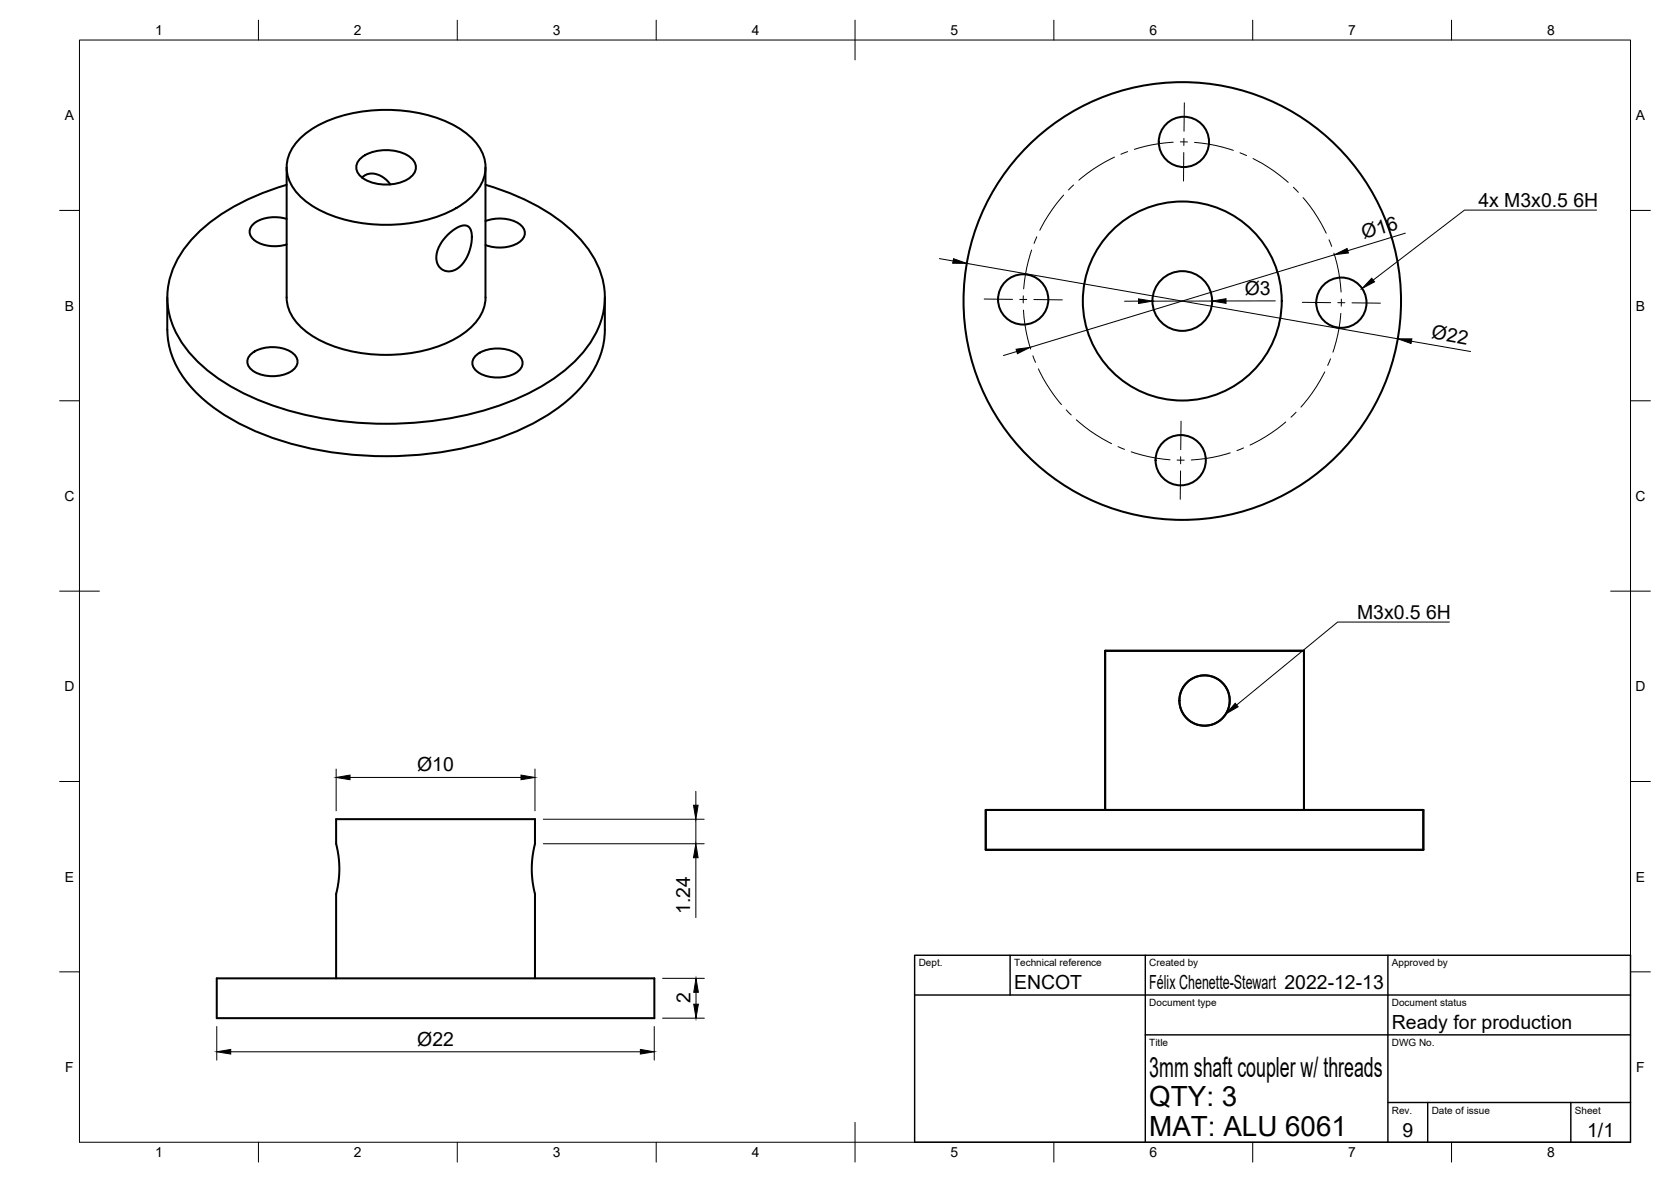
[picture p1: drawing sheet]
<svg xmlns="http://www.w3.org/2000/svg" width="420mm" height="297mm" viewBox="0 0 420 297" stroke-linecap="round" stroke-linejoin="round" font-family="sans-serif">
<!-- layer: Visible -->
<g fill="none" stroke="#000" stroke-width=".51">
<path d="M75.1 35.1a28.4 28.4 0 0 1 17-7.2 38.2 38.2 0 0 1 22.7 3.9 12.8 12.8 0 0 1 7.3 9.6 11.2 11.2 0 0 1-5.7 9.8 36.5 36.5 0 0 1-24.3 5 28.4 28.4 0 0 1-17-7.2 9.4 9.4 0 0 1 0-13.9zM72.1 55a9.2 9.2 0 0 0-8.5 1.4 2.5 2.5 0 0 0 .6 4.1 9.6 9.6 0 0 0 7.9 .9M72.1 42.1v32.6a11.7 11.7 0 0 0 5.9 9.3 37 37 0 0 0 25.7 4.7 26.1 26.1 0 0 0 16-7.8 9.9 9.9 0 0 0 2.4-6.2v-32.6M72.1 46.4a52.8 52.8 0 0 0-22.8 12.6 21.5 21.5 0 0 0-6.8 19.4 27.6 27.6 0 0 0 12 16.4 70 70 0 0 0 33.2 11.2 85.2 85.2 0 0 0 45.7-7.4 36.5 36.5 0 0 0 16.3-14.7 19.6 19.6 0 0 0-2-21.6 44.3 44.3 0 0 0-20-13.9l-5.6-2M90.4 40.1a10.6 10.6 0 0 1 10.2-1.9 4.9 4.9 0 0 1 4 3.9 4.2 4.2 0 0 1-3.1 3.4 11.5 11.5 0 0 1-10.5-.9 2.92 2.92 0 0 1-.6-4.5zM91 44.6l1.4-.8 .8-.2 1.1 .1 2.1 .9 1.1 .9 .6 .9M112.4 59.2l2-1.7 1-.5 1.2-.4 .9 .2 .5 .4 .4 .7 .2 1.2-.2 2.8-1.2 3.2-1.1 1.5-.9 .8-1.3 .6-1 .2-1-.1-1.2-.7-.7-1-.3-1.4 .2-1.7 .5-1.4 .8-1.3zM122.1 55.6a9.4 9.4 0 0 1 8.9 1 2.56 2.56 0 0 1-.6 4.4 9.8 9.8 0 0 1-8.3 .6M42.1 74.7v8.2a22.6 22.6 0 0 0 7.5 16 56.3 56.3 0 0 0 26.1 13.2 90.8 90.8 0 0 0 52.1-2.9 45.2 45.2 0 0 0 20-14 20.8 20.8 0 0 0 4.3-12.3v-8.2M63.3 88.8a9.4 9.4 0 0 1 10.4 0 2.63 2.63 0 0 1 1.1 2.6 2.63 2.63 0 0 1-1.8 2.1 9.6 9.6 0 0 1-9.7-.5 2.49 2.49 0 0 1 0-4.2zM119.9 89.1a9.4 9.4 0 0 1 10.4 0 2.63 2.63 0 0 1 1.1 2.6 2.63 2.63 0 0 1-1.8 2.1 9.6 9.6 0 0 1-9.7-.5 2.49 2.49 0 0 1 0-4.2zM247.9 203.5h110v10.1h-110z"/>
<path d="M277.9 203.5v-40h50v40M54.5 245.9h110v10h-110zM84.5 245.9v-21.3l.6-3.1 .2-2.5-.2-3.8-.6-3.1v-6.2h50v6.2l-.6 3.1-.2 2.5 .2 3.8 .6 3.1v21.3"/>
<circle cx="297.7" cy="35.7" r="6.3"/>
<circle cx="257.3" cy="75.2" r="6.3"/>
<circle cx="297.3" cy="75.6" r="55"/>
<circle cx="297.3" cy="75.6" r="25"/>
<circle cx="297.3" cy="75.6" r="7.5"/>
<circle cx="337.3" cy="76.1" r="6.3"/>
<circle cx="296.9" cy="115.7" r="6.3"/>
<circle cx="302.9" cy="176" r="6.3"/>
</g>
<!-- layer: BORDER -->
<g fill="none" stroke="#000" stroke-width=".25">
<path d="M20 10.1h390v276.9h-390zM65 5.1v5M115 5.1v5M165 5.1v5M215 5.1v10M265 5.1v5M315 5.1v5M365 5.1v5M15 52.9h5M410 52.9h5M15 100.7h5M410 100.7h5"/>
<path d="M15 148.6h10M405 148.6h10M15 196.4h5M410 196.4h5M15 244.2h5M410 244.2h5M65 287v5M115 287v5M165 287v5M215 282.1v9.9M265 287v5M315 287v5"/>
<path d="M365 287v5"/>
</g>
<!-- layer: TITLEBLOCK -->
<path d="M230 240.1h180v46.9h-180zM230 250h180M254 240.1v9.9M288 240.1v46.9M349 240.1v46.9M288 260.1h122M349 277.1h61M359 277.1v9.9M395 277.1v9.9" fill="none" stroke="#000" stroke-width=".36"/>
<!-- layer: FD_Dimensions -->
<g fill="none" stroke="#000" stroke-width=".25">
<path d="M353.4 58.6l-14.5 4.4M236.2 65l3.4 .6M243.1 66.2l108.4 18.9M286.3 75.7h-3.5M304.8 75.7h-15M320.7 75.6h-12.4M335.5 64l-76.5 23.3M255.7 88.3l-3.4 1.1M354.9 85.8l14.9 2.5M84.5 193.3v10.5M88 195.4h43M134.5 193.3v10.5"/>
<path d="M175 198.9v3.5M136.6 205.9h40.5M136.6 212h40.5M175 205.9v6.1M175 215.5v15.1M54.5 258v8.4M164.5 258v8.4M166.6 255.9h10.5M166.6 245.9h10.5M175 249.4v3M58 264.3h103"/>
</g>
<g fill="#000" stroke="#000" stroke-width=".25">
<path d="M239.8 65l3.3 1.2h-3.6zM286.3 75.1l3.5 .6-3.5 .6zM304.8 75.7l3.5-.6v1.1zM335.5 64l3.2-1.6 .3 1.2zM255.5 87.8l3.5-.5-3.2 1.6zM351.5 85.1l3.5 .1-.2 1.1zM84.5 195.4l3.5-.6v1.1zM131 194.8l3.5 .6-3.5 .5zM174.4 202.4h1.1l-.5 3.5zM175 212l.5 3.5h-1.1zM174.4 252.4h1.2l-.6 3.5zM175 245.9l.6 3.5h-1.2z"/>
<path d="M54.5 264.3l3.5-.6v1.2zM161 263.7l3.5 .6-3.5 .6z"/>
</g>
<!-- layer: Hole Notes -->
<path d="M344.9 69.9l.7 .9-3.1 1.7zM310.6 176.7l.7 .9-3 1.8z" fill="#000" stroke="#000" stroke-width=".25"/>
<path d="M401.4 52.8h-33.2l-22.9 17.6M364.4 156.3h-28.1l-25.4 20.9" fill="none" stroke="#000" stroke-width=".25"/>
<!-- layer: Smart Centers -->
<g fill="none" stroke="#000" stroke-width=".25">
<path d="M280.2 39.5l-5.4 3.1-3.5 2.7M283.5 38.1l-1.6 .7M295 35.7l-5.3 .7-4.5 1.1M296.8 35.7h1.8M297.6 38.3v7.2M297.7 34.8v1.8M297.8 25.9l-.1 7.1M300.4 35.8l5.3 .8 4.4 1.2M311.8 38.4l1.6 .7M315.1 39.8l2.3 1.3 3 1.9 3.5 2.8M260.7 59.5l-.7 1.7M267.4 49l-2.8 3.6-1.9 3-1.2 2.3"/>
<path d="M269.9 46.5l-1.2 1.2M325.2 47.1l1.3 1.2M327.6 49.7l2.8 3.5 3.1 5.4M247.5 75.1l7.1 .1M256.4 75.3h1.8M257.3 74.3v1.8M257.3 77.9l.7 5.4 1.1 4.4M259.4 62.8l-1.2 4.5-.8 5.3M259.9 75.3l7.2 .1M327.4 76l7.2 .1M334.2 60.3l.6 1.6M335.4 63.6l1.1 4.5 .7 5.3"/>
<path d="M336.4 76.1h1.8M337.1 78.7l-.7 5.4-1.2 4.4M337.3 75.2l-.1 1.7M340 76.1l7.1 .1M259.7 89.4l.7 1.7M261.1 92.7l2.1 3.9 2 3 1.7 2.1M333.1 93.5l-3.2 5.3-2.8 3.5M334.5 90.2l-.7 1.6M268.1 103l1.2 1.3M270.6 105.5l3.6 2.8 5.3 3.2M281.1 112.2l1.6 .7M284.4 113.5l4.5 1.3 5.3 .8"/>
<path d="M296 115.6h1.8M296.8 118.3v7.2M296.9 114.8v1.8M297 105.8l-.1 7.2M309.3 113.8l-4.4 1.1-5.4 .7M312.7 112.6l-1.7 .6M323.3 106.1l-2.1 1.6-3 2.1-3.9 2.1M325.9 103.6l-1.3 1.2"/>
</g>
<g font-size="7">
<text x="289" y="270.6">3mm shaft coupler w/ threads</text>
<text x="289" y="278.1">QTY: 3</text>
<text x="289" y="285.5">MAT: ALU 6061</text>
</g>
<g font-size="4.9">
<text x="371.7" y="52.1">4x M3x0.5</text>
<text x="395.6" y="52.1">6H</text>
<text x="342.9" y="60.2" transform="rotate(-17 342.9 60.2)">Ø16</text>
<text x="313" y="74.1">Ø3</text>
<text x="359.8" y="85" transform="rotate(10 359.8 85)">Ø22</text>
<text x="341.2" y="155.6">M3x0.5</text>
<text x="358.6" y="155.6">6H</text>
<text x="104.9" y="193.8">Ø10</text>
<text x="173.6" y="229.7" transform="rotate(-90 173.6 229.7)">1.24</text>
<text x="255" y="248.5">ENCOT</text>
<text x="289" y="248.5">Félix Chenette-Stewart 2022-12-13</text>
<text x="173.6" y="252.2" transform="rotate(-90 173.6 252.2)">2</text>
<text x="104.9" y="262.8">Ø22</text>
<text x="350" y="258.6">Ready for production</text>
<text x="352.6" y="285.7">9</text>
<text x="399.1" y="285.7">1/1</text>
</g>
<g font-size="3.5">
<text x="39" y="8.8">1</text>
<text x="89" y="8.8">2</text>
<text x="139" y="8.8">3</text>
<text x="189" y="8.8">4</text>
<text x="239" y="8.8">5</text>
<text x="289" y="8.8">6</text>
<text x="339" y="8.8">7</text>
<text x="389" y="8.8">8</text>
<text x="16.3" y="30.2">A</text>
<text x="411.3" y="30.2">A</text>
<text x="16.3" y="78">B</text>
<text x="411.3" y="78">B</text>
<text x="16.2" y="125.9">C</text>
<text x="411.2" y="125.9">C</text>
<text x="16.2" y="173.7">D</text>
<text x="411.2" y="173.7">D</text>
<text x="16.3" y="221.6">E</text>
<text x="411.3" y="221.6">E</text>
<text x="16.4" y="269.4">F</text>
<text x="411.4" y="269.4">F</text>
<text x="39" y="290.8">1</text>
<text x="89" y="290.8">2</text>
<text x="139" y="290.8">3</text>
<text x="189" y="290.8">4</text>
<text x="239" y="290.8">5</text>
<text x="289" y="290.8">6</text>
<text x="339" y="290.8">7</text>
<text x="389" y="290.8">8</text>
</g>
<g font-size="2.5">
<text x="231" y="242.9">Dept.</text>
<text x="255" y="242.9">Technical reference</text>
<text x="289" y="242.9">Created by</text>
<text x="350" y="242.9">Approved by</text>
<text x="289" y="252.8">Document type</text>
<text x="350" y="252.8">Document status</text>
<text x="289" y="262.9">Title</text>
<text x="350" y="262.9">DWG No.</text>
<text x="350" y="279.9">Rev.</text>
<text x="360" y="279.9">Date of issue</text>
<text x="396" y="279.9">Sheet</text>
</g>
</svg>
